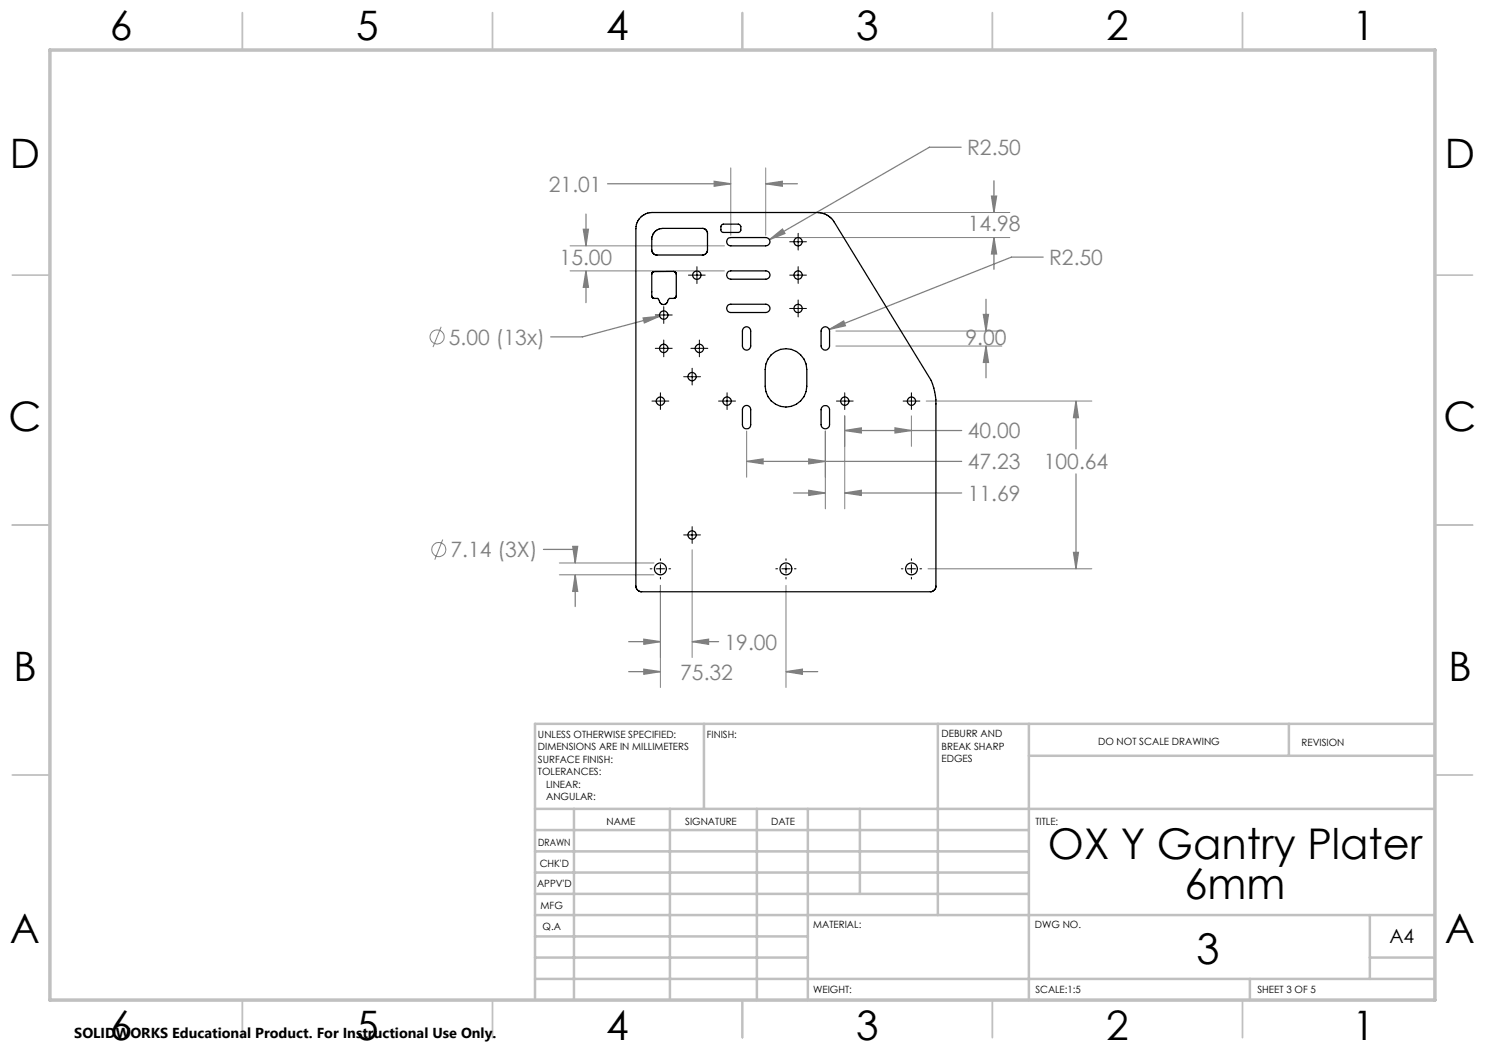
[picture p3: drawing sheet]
<svg xmlns="http://www.w3.org/2000/svg" width="297mm" height="210mm" viewBox="0 0 297 210" stroke-linecap="round" stroke-linejoin="round" font-family="sans-serif">
<g fill="none" stroke="#808080" stroke-width=".2">
<path d="M146.2 33.6v13.5M153.1 33.6v13.5M114 49.2h30.9M114 54.2h30.9M154.4 47.5h47.6M164.7 42.5h37.3M88.2 65.4l-1.6 4M167.2 66.2h33.2M167.2 69.2h33.2M149.3 86.2v9.3M165.1 86.2v15.6M168.9 83.2v18.6"/>
<path d="M182.3 83.2v6.1M185.2 80.2h33.2M88.5 107.9l-1.5 4M111.9 112.6h18.9M111.9 115h18.9M132.1 117.1v20.4M138.4 110v21.5M157.2 117.1v20.4M185.6 113.8h32.8"/>
<circle cx="87.4" cy="67.4" r="1.41"/>
<circle cx="87.8" cy="109.9" r="1.42"/>
</g>
<g fill="none" stroke="#808080" stroke-width=".25">
<path d="M121.5 36.8h24.7M142.8 36.3l3.4 .5-3.4 .4zM153.1 36.8l3.4-.5v.9zM153.1 36.8h6.4M192.2 29.4h-6.3l-32 18.5M198.3 39.2h1l-.5 3.3zM198.8 36.2v6.3M116.7 45.9h1l-.5 3.3zM117.2 54.2l.5 3.3h-1zM117.2 42.8v6.4M117.2 54.2v6.3M153.9 47.9l2.6-2.1 .5 .9z"/>
<path d="M197.2 59.9v6.3M198.8 47.5l.5 3.3h-1zM198.8 47.5v6.4M208.6 51.4h-6.3l-36.5 14.5M128.6 63.6l3.3-.4-3 1.4zM131.9 63.2l-15.4 4.2h-6.4M165.8 65.9l2.9-1.7 .4 .9zM196.7 62.9h1l-.5 3.3zM197.2 69.2v6.4M197.2 69.2l.5 3.3h-1zM149.3 92.3l3.3-.5v1zM149.3 92.3h43"/>
<path d="M158.7 98.6h6.4M161.7 98.1l3.4 .5-3.4 .5zM161.7 91.8l3.4 .5-3.4 .5zM168.9 86.1h23.4M168.9 98.6h23.4M168.9 86.1l3.4-.5v1zM168.9 98.6l3.4-.5v1zM179 85.6l3.3 .5-3.3 .5zM215.2 80.2v9.6M215.2 94.8v19M215.2 80.2l.5 3.3h-1zM108.7 109.9h6.3v2.7"/>
<path d="M114.5 109.3h1l-.5 3.3zM115 115v6.3M115 115l.5 3.3h-1zM214.7 110.5h1l-.5 3.3zM125.7 134.3h6.4M125.7 128.3h6.4M128.8 133.8l3.3 .5-3.3 .6zM128.8 127.8l3.3 .5-3.3 .6zM138.4 128.3l3.3-.5v1.1zM138.4 128.3h5.3M157.2 134.3l3.3-.5v1.1zM157.2 134.3h6.3"/>
</g>
<g fill="none" stroke="#000" stroke-width=".2">
<path d="M137.7 55h3.3M139.4 53.3v3.4M157.9 55h3.4M157.9 48.4h3.4M159.6 46.7v3.3M159.6 53.3v3.4M159.6 60v3.4M131.1 63h3.3M131.1 69.7h3.3M132.1 78.6v3.3M132.8 61.3v3.4M132.8 68v3.4"/>
<path d="M136.7 75.3h3.4M138.2 69.7h3.4M138.4 73.7v3.3M139.9 68v3.4M145.4 78.6v3.3M157.9 61.7h3.4M168.9 78.6v3.3M182.3 78.6v3.3M130.4 80.2h3.4M143.7 80.2h3.4M167.3 80.2h3.3M180.6 80.2h3.4"/>
<path d="M130 113.8h.4M131.2 113.8h1.7M132.1 111.8v.3M132.1 112.9v1.7M132.1 115.5v.3M133.8 113.8h.3M136.7 107h3.4M138.4 105.3v3.4M155.2 113.8h.3M156.4 113.8h1.6M157.2 111.8v.3M157.2 112.9v1.7"/>
<path d="M157.2 115.5v.3M158.9 113.8h.3M180.3 113.8h.3M181.4 113.8h1.7M182.3 111.8v.3M182.3 112.9v1.7M182.3 115.5v.3M184 113.8h.3"/>
</g>
<g fill="none" stroke="#c0c0c0" stroke-width=".35">
<path d="M48.5 2.5v7.5M98.5 2.5v7.5M148.5 2.5v7.5M198.5 2.5v7.5M248.5 2.5v7.5M2.5 55h7.5M287 55h7.5M2.5 105h7.5M287 105h7.5M2.5 155h7.5M287 155h7.5M48.5 200v7.5"/>
<path d="M98.5 200v7.5M148.5 200v7.5M198.5 200v7.5M248.5 200v7.5"/>
</g>
<g fill="none" stroke="#c0c0c0" stroke-width=".5">
<path d="M140.8 144.8v17M187.6 144.8v38.2M205.8 144.8v55.2M205.8 151.2h81.2M257.8 144.8v6.4M287 144.8h-180v55.2M107 161.8h180M107 178.8h98.8M107 174.5h98.8M107 170.3h98.8M107 166h98.8M114.8 161.8v38.2"/>
<path d="M134 161.8v38.2M151.4 161.8v38.2M161.6 161.8v38.2M172 161.8v17M107 195.8h180M107 191.5h54.6M107 187.3h54.6M107 183h180M250 195.8v4.2M274 191.5h13M274 183v12.8"/>
</g>
<path d="M10 10h277v190h-277z" fill="none" stroke="#c0c0c0" stroke-width=".7"/>
<path d="M114.5 109.3h1l-.5 3.3zM115 115l.5 3.3h-1zM128.6 63.6l.3 1 3-1.4zM128.8 133.8l3.3 .5-3.3 .6zM157.2 134.3l3.3-.5v1.1zM128.8 127.8l3.3 .5-3.3 .6zM138.4 128.3l3.3-.5v1.1zM215.2 80.2l.5 3.3h-1zM214.7 110.5h1l-.5 3.3zM142.8 36.3l3.4 .5-3.4 .4zM153.1 36.8l3.4-.5v.9zM116.7 45.9h1l-.5 3.3zM117.2 54.2l.5 3.3h-1zM168.9 86.1l3.4-.5v1zM179 85.6l3.3 .5-3.3 .5zM168.9 98.6l3.4-.5v1zM161.7 98.1l3.4 .5-3.4 .5zM161.7 91.8l3.4 .5-3.4 .5zM149.3 92.3l3.3-.5v1zM153.9 47.9l3.1-1.2-.5-.9zM198.8 47.5l.5 3.3h-1zM198.3 39.2h1l-.5 3.3zM165.8 65.9l3.3-.8-.4-.9zM196.7 62.9h1l-.5 3.3zM197.2 69.2l.5 3.3h-1z" fill="#808080"/>
<g fill="none" stroke="#000" stroke-width=".25">
<path d="M128.1 43.5a3.1 3.1 0 0 1 2.3-1h33.1a4 4 0 0 1 3.4 1.9l19.3 31.7 .6 1.5 .4 2.4v37.4a1.19 1.19 0 0 1-1 .9h-58l-.5-.1-.4-.4-.1-.4v-71.7l.2-1.2zM130.5 54.5l-.1 .1M130.5 54.5l.3-.2h4l.4 .3v4.7l-.4 .4h-.9l-.4 .4a.83 .83 0 0 1-.8 .8 .83 .83 0 0 1-.8-.8l-.3-.4h-.9l-.3-.4v-4.6zM130.6 59.6h.1M131 46.3l.4-.3 1.2-.3h8.3l.3 .3 .3 .6-.1 3.8-.3 .4-.5 .2-9.6-.1-.4-.3-.2-.5v-2.5l.2-.8zM144.3 45l.3-.2h3.1l.5 .5v.7l-.4 .5h-3.1a.49 .49 0 0 1-.5-.5v-.8zM145.5 47.8l.7-.3h7a.83 .83 0 0 1 .8 .9 .83 .83 0 0 1-.9 .8h-6.9a.85 .85 0 0 1-.8-.5 .85 .85 0 0 1 .1-.9zM145.5 54.5l.7-.3h7a.83 .83 0 0 1 .8 .8 .83 .83 0 0 1-.8 .8h-7a.85 .85 0 0 1-.8-.5 .85 .85 0 0 1 .1-.8zM145.5 61.1l.7-.3h7a.83 .83 0 0 1 .8 .9 .83 .83 0 0 1-.9 .8h-6.9a.85 .85 0 0 1-.8-.5 .85 .85 0 0 1 .1-.9zM148.8 65.6a.83 .83 0 0 1 .9-.2 .83 .83 0 0 1 .4 .8v3a.83 .83 0 0 1-.8 .8 .83 .83 0 0 1-.8-.8v-3zM154.2 71a4.2 4.2 0 0 1 4.6-.9 4.2 4.2 0 0 1 2.6 3.8v3.3a4.2 4.2 0 0 1-4.2 4.2 4.2 4.2 0 0 1-4.2-4.2v-3.3l.2-1.1 .4-1zM164.4 65.7a.84 .84 0 0 1 .9-.3 .84 .84 0 0 1 .6 .8v3a.85 .85 0 0 1-.8 .8 .85 .85 0 0 1-.9-.8v-3z"/>
<path d="M148.8 81.3a.82 .82 0 0 1 .9-.1 .82 .82 0 0 1 .4 .7v3a.83 .83 0 0 1-.8 .9 .83 .83 0 0 1-.8-.9v-3zM164.5 81.3a.83 .83 0 0 1 .9-.1 .83 .83 0 0 1 .5 .7v3a.85 .85 0 0 1-.8 .9 .85 .85 0 0 1-.9-.9v-3z"/>
<circle cx="139.4" cy="55" r=".84"/>
<circle cx="159.6" cy="55" r=".83"/>
<circle cx="159.6" cy="48.3" r=".83"/>
<circle cx="132.8" cy="63" r=".84"/>
<circle cx="132.8" cy="69.7" r=".84"/>
<circle cx="138.4" cy="75.3" r=".83"/>
<circle cx="139.9" cy="69.7" r=".83"/>
<circle cx="159.6" cy="61.7" r=".84"/>
<circle cx="132.1" cy="80.2" r=".83"/>
<circle cx="145.4" cy="80.2" r=".84"/>
<circle cx="169" cy="80.2" r=".83"/>
<circle cx="182.3" cy="80.2" r=".83"/>
<circle cx="132.1" cy="113.8" r="1.19"/>
<circle cx="138.4" cy="107" r=".84"/>
<circle cx="157.2" cy="113.8" r="1.18"/>
<circle cx="182.3" cy="113.8" r="1.19"/>
</g>
<g font-size="8.5">
<text x="209.6" y="171.8">OX Y Gantry Plater</text>
<text x="236.9" y="179.9">6mm</text>
<text x="239.3" y="192.7">3</text>
</g>
<g font-size="8.1">
<text x="22" y="8">6</text>
<text x="71.2" y="8">5</text>
<text x="121.2" y="8">4</text>
<text x="171.3" y="8">3</text>
<text x="221.3" y="8">2</text>
<text x="270.5" y="8">1</text>
<text x="2" y="33.6">D</text>
<text x="289" y="33.6">D</text>
<text x="1.7" y="86.1">C</text>
<text x="288.7" y="86.1">C</text>
<text x="2.7" y="136.1">B</text>
<text x="289.7" y="136.1">B</text>
<text x="2" y="188.6">A</text>
<text x="289" y="188.6">A</text>
<text x="22" y="208">6</text>
<text x="71.2" y="208">5</text>
<text x="121.2" y="208">4</text>
<text x="171.3" y="208">3</text>
<text x="221.3" y="208">2</text>
<text x="270.5" y="208">1</text>
</g>
<g font-size="4.2" fill="#808080">
<text x="193.4" y="31">R2.50</text>
<text x="109.8" y="38.3">21.01</text>
<text x="193.5" y="46.2">14.98</text>
<text x="111.9" y="53">15.00</text>
<text x="209.8" y="53">R2.50</text>
<text x="89.8" y="68.9">5.00 (13x)</text>
<text x="193.1" y="68.9">9.00</text>
<text x="193.5" y="87.7">40.00</text>
<text x="193.5" y="93.9">47.23</text>
<text x="208.8" y="93.9">100.64</text>
<text x="193.5" y="100.2">11.69</text>
<text x="90.1" y="111.4">7.14 (3X)</text>
<text x="144.9" y="129.9">19.00</text>
<text x="136" y="135.9">75.32</text>
</g>
<text font-size="3.9" x="277.9" y="188.5">A4</text>
<text font-size="2.9" x="14.9" y="207.6">SOLIDWORKS Educational Product. For Instructional Use Only.</text>
<g font-size="2">
<text x="107.6" y="147.6">UNLESS OTHERWISE SPECIFIED:</text>
<text x="141.4" y="147.6">FINISH:</text>
<text x="188.3" y="147.5">DEBURR AND</text>
<text x="188.3" y="150">BREAK SHARP</text>
<text x="219.6" y="149">DO NOT SCALE DRAWING</text>
<text x="260.3" y="149.2">REVISION</text>
<text x="107.6" y="150.1">DIMENSIONS ARE IN MILLIMETERS</text>
<text x="107.6" y="152.6">SURFACE FINISH:</text>
<text x="107.6" y="155.1">TOLERANCES:</text>
<text x="188.3" y="152.5">EDGES</text>
<text x="109.2" y="157.6">LINEAR:</text>
<text x="109.2" y="160.1">ANGULAR:</text>
<text x="121.3" y="165">NAME</text>
<text x="137" y="164.9">SIGNATURE</text>
<text x="154.2" y="164.9">DATE</text>
<text x="207.1" y="164.9">TITLE:</text>
<text x="107.6" y="169.1">DRAWN</text>
<text x="107.9" y="173.3">CHK'D</text>
<text x="107.4" y="177.4">APPV'D</text>
<text x="108.1" y="181.8">MFG</text>
<text x="108.5" y="186">Q.A</text>
<text x="162.6" y="185.5">MATERIAL:</text>
<text x="207" y="185.5">DWG NO.</text>
<text x="162.6" y="198.5">WEIGHT:</text>
<text x="207.1" y="198.6">SCALE:1:5</text>
<text x="251.5" y="198.6">SHEET 3 OF 5</text>
</g>
</svg>
